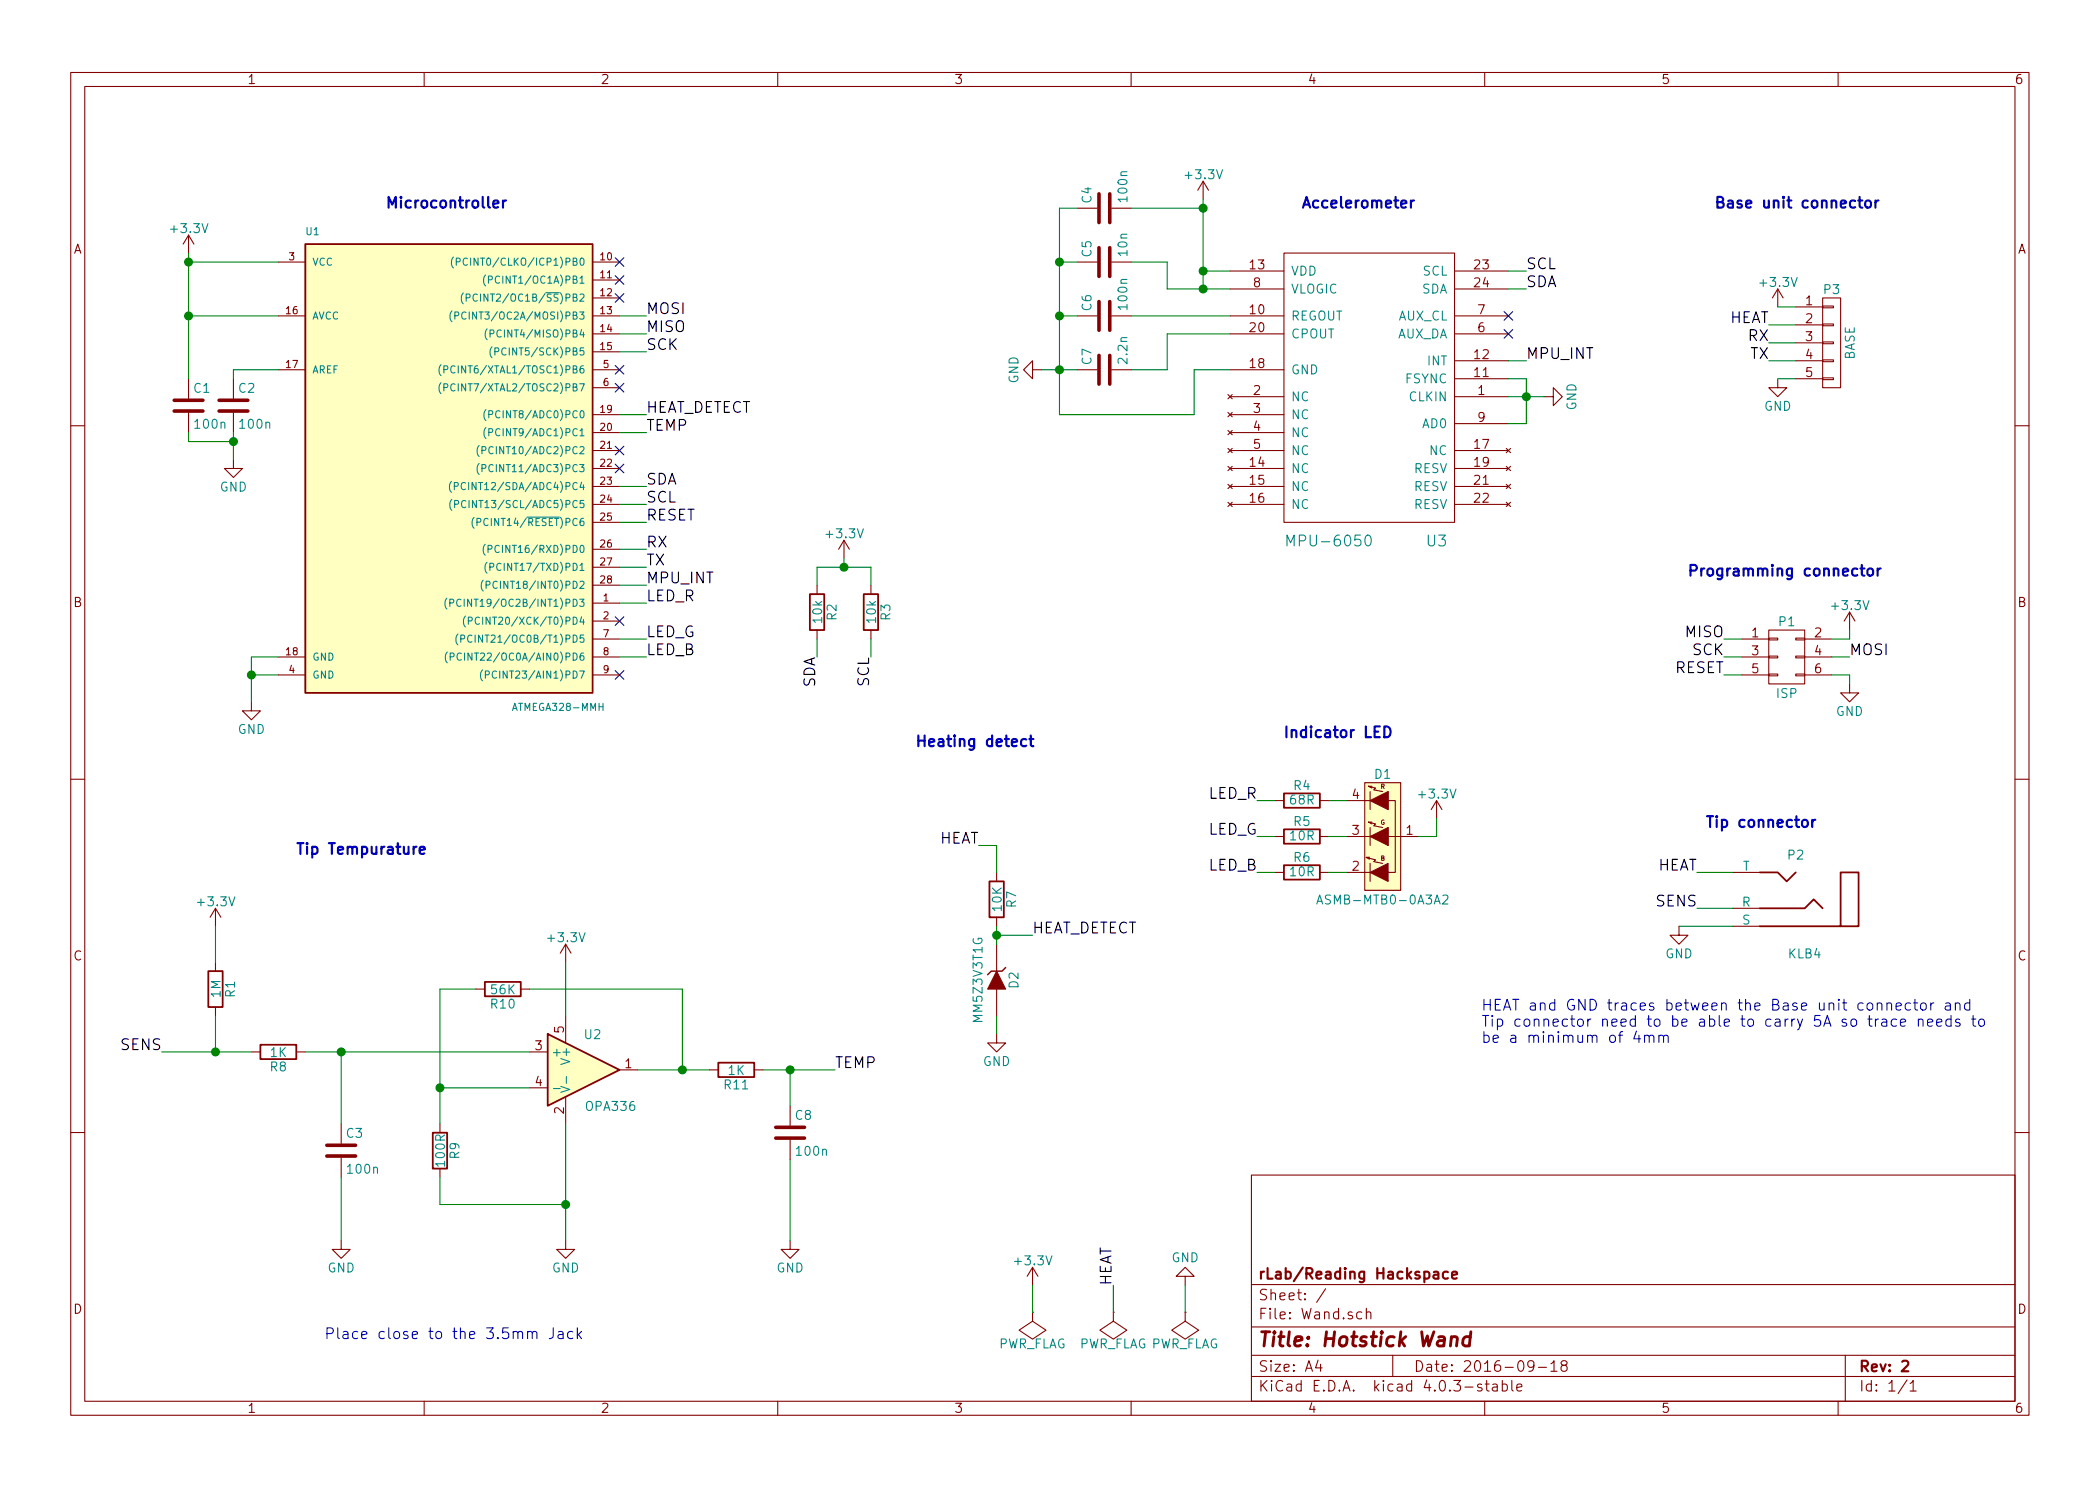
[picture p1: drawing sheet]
EESchema Schematic File Version 2
LIBS:power
LIBS:device
LIBS:transistors
LIBS:conn
LIBS:linear
LIBS:regul
LIBS:74xx
LIBS:cmos4000
LIBS:adc-dac
LIBS:memory
LIBS:xilinx
LIBS:microcontrollers
LIBS:dsp
LIBS:microchip
LIBS:analog_switches
LIBS:motorola
LIBS:texas
LIBS:intel
LIBS:audio
LIBS:interface
LIBS:digital-audio
LIBS:philips
LIBS:display
LIBS:cypress
LIBS:siliconi
LIBS:opto
LIBS:atmel
LIBS:contrib
LIBS:valves
LIBS:mpu-6050
LIBS:Wand
LIBS:tmp10x
LIBS:EBS35
LIBS:JACK_STEREO
LIBS:Wand-cache
EELAYER 25 0
EELAYER END
$Descr A4 11693 8268
encoding utf-8
Sheet 1 1
Title "Hotstick Wand"
Date "2016-09-18"
Rev "2"
Comp "rLab/Reading Hackspace"
Comment1 ""
Comment2 ""
Comment3 ""
Comment4 ""
$EndDescr
$Comp
L R R6
U 1 1
P 7250 4850
F 0 "R6" V 7330 4850 50  0000 C CNN
F 1 "10R" V 7250 4850 50  0000 C CNN
F 2 "Resistors_SMD:R_0402" V 7180 4850 30  0001 C CNN
F 3 "" H 7250 4850 30  0000 C CNN
	1    7250 4850
	0    -1   -1   0   
$EndComp
$Comp
L R R5
U 1 1
P 7250 4650
F 0 "R5" V 7330 4650 50  0000 C CNN
F 1 "10R" V 7250 4650 50  0000 C CNN
F 2 "Resistors_SMD:R_0402" V 7180 4650 30  0001 C CNN
F 3 "" H 7250 4650 30  0000 C CNN
	1    7250 4650
	0    -1   -1   0   
$EndComp
$Comp
L R R4
U 1 1
P 7250 4450
F 0 "R4" V 7330 4450 50  0000 C CNN
F 1 "68R" V 7250 4450 50  0000 C CNN
F 2 "Resistors_SMD:R_0402" V 7180 4450 30  0001 C CNN
F 3 "" H 7250 4450 30  0000 C CNN
	1    7250 4450
	0    -1   -1   0   
$EndComp
$Comp
L MPU-6050 U3
U 1 1
P 7650 2300
F 0 "U3" H 8000 1600 60  0000 C CNN
F 1 "MPU-6050" H 7400 1600 60  0000 C CNN
F 2 "Wand:MPU-6050" H 7650 2050 60  0001 C CNN
F 3 "" H 7650 2050 60  0000 C CNN
	1    7650 2300
	1    0    0    -1  
$EndComp
$Comp
L JACK_STEREO P2
U 1 1
P 10000 5000
F 0 "P2" H 10000 5250 50  0000 C CNN
F 1 "KLB4" H 9950 4700 50  0000 C CNN
F 2 "Wand:Jack_3.5mm_KLB" H 10100 4850 60  0001 C CNN
F 3 "" H 10100 4850 60  0000 C CNN
	1    10000 5000
	-1   0    0    -1  
$EndComp
Text Label 7000 4450 2    60   ~ 0
LED_R
Text Label 7000 4650 2    60   ~ 0
LED_G
Text Label 7000 4850 2    60   ~ 0
LED_B
$Comp
L GND #PWR01
U 1 1
P 1400 3900
F 0 "#PWR01" H 1400 3650 50  0001 C CNN
F 1 "GND" H 1400 3750 50  0000 C CNN
F 2 "" H 1400 3900 60  0000 C CNN
F 3 "" H 1400 3900 60  0000 C CNN
	1    1400 3900
	1    0    0    -1  
$EndComp
$Comp
L GND #PWR02
U 1 1
P 9350 5150
F 0 "#PWR02" H 9350 4900 50  0001 C CNN
F 1 "GND" H 9350 5000 50  0000 C CNN
F 2 "" H 9350 5150 60  0000 C CNN
F 3 "" H 9350 5150 60  0000 C CNN
	1    9350 5150
	1    0    0    -1  
$EndComp
Text Label 9450 5050 2    60   ~ 0
SENS
Text Label 9450 4850 2    60   ~ 0
HEAT
$Comp
L CONN_01X05 P3
U 1 1
P 10200 1900
F 0 "P3" H 10200 2200 50  0000 C CNN
F 1 "BASE" V 10300 1900 50  0000 C CNN
F 2 "Wand:Base_Connector" H 10200 1900 60  0001 C CNN
F 3 "" H 10200 1900 60  0000 C CNN
	1    10200 1900
	1    0    0    -1  
$EndComp
$Comp
L CONN_02X03 P1
U 1 1
P 9950 3650
F 0 "P1" H 9950 3850 50  0000 C CNN
F 1 "ISP" H 9950 3450 50  0000 C CNN
F 2 "Wand:ISP_pads_2x3" H 9950 2450 60  0001 C CNN
F 3 "" H 9950 2450 60  0000 C CNN
	1    9950 3650
	1    0    0    -1  
$EndComp
Text Label 9600 3550 2    60   ~ 0
MISO
Text Label 9600 3650 2    60   ~ 0
SCK
Text Label 9600 3750 2    60   ~ 0
RESET
Text Label 10300 3650 0    60   ~ 0
MOSI
$Comp
L GND #PWR03
U 1 1
P 10300 3800
F 0 "#PWR03" H 10300 3550 50  0001 C CNN
F 1 "GND" H 10300 3650 50  0000 C CNN
F 2 "" H 10300 3800 60  0000 C CNN
F 3 "" H 10300 3800 60  0000 C CNN
	1    10300 3800
	1    0    0    -1  
$EndComp
$Comp
L GND #PWR04
U 1 1
P 9900 2100
F 0 "#PWR04" H 9900 1850 50  0001 C CNN
F 1 "GND" H 9900 1950 50  0000 C CNN
F 2 "" H 9900 2100 60  0000 C CNN
F 3 "" H 9900 2100 60  0000 C CNN
	1    9900 2100
	1    0    0    -1  
$EndComp
Text Label 9850 1800 2    60   ~ 0
HEAT
Text Label 8500 1600 0    60   ~ 0
SDA
Text Label 8500 1500 0    60   ~ 0
SCL
Text Label 3600 2700 0    60   ~ 0
SDA
Text Label 3600 2800 0    60   ~ 0
SCL
Text Label 3600 1750 0    60   ~ 0
MOSI
Text Label 3600 1850 0    60   ~ 0
MISO
Text Label 3600 1950 0    60   ~ 0
SCK
Text Label 3600 2900 0    60   ~ 0
RESET
Text Label 3600 3350 0    60   ~ 0
LED_R
Text Label 3600 3550 0    60   ~ 0
LED_G
Text Label 3600 3650 0    60   ~ 0
LED_B
NoConn ~ 3450 3750
NoConn ~ 3450 3450
NoConn ~ 3450 2600
NoConn ~ 3450 2500
NoConn ~ 3450 1550
NoConn ~ 8400 1850
NoConn ~ 8400 1750
$Comp
L PWR_FLAG #FLG05
U 1 1
P 5750 7300
F 0 "#FLG05" H 5750 7395 50  0001 C CNN
F 1 "PWR_FLAG" H 5750 7480 50  0000 C CNN
F 2 "" H 5750 7300 60  0000 C CNN
F 3 "" H 5750 7300 60  0000 C CNN
	1    5750 7300
	-1   0    0    1   
$EndComp
$Comp
L PWR_FLAG #FLG06
U 1 1
P 6200 7300
F 0 "#FLG06" H 6200 7395 50  0001 C CNN
F 1 "PWR_FLAG" H 6200 7480 50  0000 C CNN
F 2 "" H 6200 7300 60  0000 C CNN
F 3 "" H 6200 7300 60  0000 C CNN
	1    6200 7300
	-1   0    0    1   
$EndComp
$Comp
L +3.3V #PWR07
U 1 1
P 9900 1700
F 0 "#PWR07" H 9900 1550 50  0001 C CNN
F 1 "+3.3V" H 9900 1840 50  0000 C CNN
F 2 "" H 9900 1700 60  0000 C CNN
F 3 "" H 9900 1700 60  0000 C CNN
	1    9900 1700
	1    0    0    -1  
$EndComp
$Comp
L +3.3V #PWR08
U 1 1
P 6700 1100
F 0 "#PWR08" H 6700 950 50  0001 C CNN
F 1 "+3.3V" H 6700 1240 50  0000 C CNN
F 2 "" H 6700 1100 60  0000 C CNN
F 3 "" H 6700 1100 60  0000 C CNN
	1    6700 1100
	1    0    0    -1  
$EndComp
$Comp
L +3.3V #PWR09
U 1 1
P 1050 1400
F 0 "#PWR09" H 1050 1250 50  0001 C CNN
F 1 "+3.3V" H 1050 1540 50  0000 C CNN
F 2 "" H 1050 1400 60  0000 C CNN
F 3 "" H 1050 1400 60  0000 C CNN
	1    1050 1400
	1    0    0    -1  
$EndComp
$Comp
L +3.3V #PWR010
U 1 1
P 10300 3500
F 0 "#PWR010" H 10300 3350 50  0001 C CNN
F 1 "+3.3V" H 10300 3640 50  0000 C CNN
F 2 "" H 10300 3500 60  0000 C CNN
F 3 "" H 10300 3500 60  0000 C CNN
	1    10300 3500
	1    0    0    -1  
$EndComp
Text Label 3600 3050 0    60   ~ 0
RX
Text Label 3600 3150 0    60   ~ 0
TX
Text Label 9850 2000 2    60   ~ 0
TX
Text Label 9850 1900 2    60   ~ 0
RX
$Comp
L C C7
U 1 1
P 6150 2050
F 0 "C7" H 6175 2150 50  0000 L CNN
F 1 "2.2n" H 6175 1950 50  0000 L CNN
F 2 "Capacitors_SMD:C_0402" H 6188 1900 30  0001 C CNN
F 3 "" H 6150 2050 60  0000 C CNN
	1    6150 2050
	0    -1   -1   0   
$EndComp
$Comp
L GND #PWR011
U 1 1
P 5800 2050
F 0 "#PWR011" H 5800 1800 50  0001 C CNN
F 1 "GND" H 5800 1900 50  0000 C CNN
F 2 "" H 5800 2050 60  0000 C CNN
F 3 "" H 5800 2050 60  0000 C CNN
	1    5800 2050
	0    1    1    0   
$EndComp
$Comp
L GND #PWR012
U 1 1
P 8600 2200
F 0 "#PWR012" H 8600 1950 50  0001 C CNN
F 1 "GND" H 8600 2050 50  0000 C CNN
F 2 "" H 8600 2200 60  0000 C CNN
F 3 "" H 8600 2200 60  0000 C CNN
	1    8600 2200
	0    -1   -1   0   
$EndComp
$Comp
L C C6
U 1 1
P 6150 1750
F 0 "C6" H 6175 1850 50  0000 L CNN
F 1 "100n" H 6175 1650 50  0000 L CNN
F 2 "Capacitors_SMD:C_0402" H 6188 1600 30  0001 C CNN
F 3 "" H 6150 1750 60  0000 C CNN
	1    6150 1750
	0    -1   -1   0   
$EndComp
$Comp
L C C5
U 1 1
P 6150 1450
F 0 "C5" H 6175 1550 50  0000 L CNN
F 1 "10n" H 6175 1350 50  0000 L CNN
F 2 "Capacitors_SMD:C_0402" H 6188 1300 30  0001 C CNN
F 3 "" H 6150 1450 60  0000 C CNN
	1    6150 1450
	0    -1   -1   0   
$EndComp
$Comp
L C C4
U 1 1
P 6150 1150
F 0 "C4" H 6175 1250 50  0000 L CNN
F 1 "100n" H 6175 1050 50  0000 L CNN
F 2 "Capacitors_SMD:C_0402" H 6188 1000 30  0001 C CNN
F 3 "" H 6150 1150 60  0000 C CNN
	1    6150 1150
	0    -1   -1   0   
$EndComp
$Comp
L R R2
U 1 1
P 4550 3400
F 0 "R2" V 4630 3400 50  0000 C CNN
F 1 "10k" V 4550 3400 50  0000 C CNN
F 2 "Resistors_SMD:R_0402" V 4480 3400 30  0001 C CNN
F 3 "" H 4550 3400 30  0000 C CNN
	1    4550 3400
	1    0    0    -1  
$EndComp
$Comp
L R R3
U 1 1
P 4850 3400
F 0 "R3" V 4930 3400 50  0000 C CNN
F 1 "10k" V 4850 3400 50  0000 C CNN
F 2 "Resistors_SMD:R_0402" V 4780 3400 30  0001 C CNN
F 3 "" H 4850 3400 30  0000 C CNN
	1    4850 3400
	1    0    0    -1  
$EndComp
$Comp
L +3.3V #PWR013
U 1 1
P 4700 3100
F 0 "#PWR013" H 4700 2950 50  0001 C CNN
F 1 "+3.3V" H 4700 3240 50  0000 C CNN
F 2 "" H 4700 3100 60  0000 C CNN
F 3 "" H 4700 3100 60  0000 C CNN
	1    4700 3100
	1    0    0    -1  
$EndComp
Text Label 4550 3650 3    60   ~ 0
SDA
Text Label 4850 3650 3    60   ~ 0
SCL
$Comp
L +3.3V #PWR014
U 1 1
P 8000 4550
F 0 "#PWR014" H 8000 4400 50  0001 C CNN
F 1 "+3.3V" H 8000 4690 50  0000 C CNN
F 2 "" H 8000 4550 60  0000 C CNN
F 3 "" H 8000 4550 60  0000 C CNN
	1    8000 4550
	1    0    0    -1  
$EndComp
$Comp
L Led_BGR_CA D1
U 1 1
P 7700 4650
F 0 "D1" H 7700 5000 50  0000 C CNN
F 1 "ASMB-MTB0-0A3A2" H 7700 4300 50  0000 C CNN
F 2 "Wand:Tri-Colour_LED" H 7655 4600 50  0001 C CNN
F 3 "" H 7655 4600 50  0000 C CNN
	1    7700 4650
	1    0    0    -1  
$EndComp
Text Notes 9500 4600 0    60   ~ 12
Tip connector
Text Notes 9400 3200 0    60   ~ 12
Programming connector
Text Notes 9550 1150 0    60   ~ 12
Base unit connector
Text Notes 7250 1150 0    60   ~ 12
Accelerometer
Text Notes 2150 1150 0    60   ~ 12
Microcontroller
Text Notes 7150 4100 0    60   ~ 12
Indicator LED
Text Notes 3250 7450 2    60   ~ 0
Place close to the 3.5mm Jack
$Comp
L C C2
U 1 1
P 1300 2250
F 0 "C2" H 1325 2350 50  0000 L CNN
F 1 "100n" H 1325 2150 50  0000 L CNN
F 2 "Capacitors_SMD:C_0402" H 1338 2100 30  0001 C CNN
F 3 "" H 1300 2250 60  0000 C CNN
	1    1300 2250
	1    0    0    -1  
$EndComp
$Comp
L GND #PWR015
U 1 1
P 1300 2550
F 0 "#PWR015" H 1300 2300 50  0001 C CNN
F 1 "GND" H 1300 2400 50  0000 C CNN
F 2 "" H 1300 2550 60  0000 C CNN
F 3 "" H 1300 2550 60  0000 C CNN
	1    1300 2550
	1    0    0    -1  
$EndComp
$Comp
L ATMEGA328P-MM U1
U 1 1
P 2450 2550
F 0 "U1" H 1700 3800 40  0000 L BNN
F 1 "ATMEGA328-MMH" H 2850 1150 40  0000 L BNN
F 2 "Wand:QFN-28-1EP_4x4mm_Pitch0.45mm" H 2450 2550 30  0001 C CIN
F 3 "" H 2450 2550 60  0000 C CNN
	1    2450 2550
	1    0    0    -1  
$EndComp
NoConn ~ 3450 2050
NoConn ~ 3450 2150
$Comp
L C C1
U 1 1
P 1050 2250
F 0 "C1" H 1075 2350 50  0000 L CNN
F 1 "100n" H 1075 2150 50  0000 L CNN
F 2 "Capacitors_SMD:C_0402" H 1088 2100 50  0001 C CNN
F 3 "" H 1050 2250 50  0000 C CNN
	1    1050 2250
	1    0    0    -1  
$EndComp
Text Label 3600 2400 0    60   ~ 0
TEMP
Text Notes 1650 4750 0    60   ~ 12
Tip Tempurature
Text Notes 8250 5800 0    60   ~ 0
HEAT and GND traces between the Base unit connector and \nTip connector need to be able to carry 5A so trace needs to \nbe a minimum of 4mm
NoConn ~ 3450 1450
Text Label 8500 2000 0    60   ~ 0
MPU_INT
Text Label 3600 3250 0    60   ~ 0
MPU_INT
Text Notes 5100 4150 0    60   ~ 12
Heating detect
$Comp
L GND #PWR016
U 1 1
P 5550 5750
F 0 "#PWR016" H 5550 5500 50  0001 C CNN
F 1 "GND" H 5550 5600 50  0000 C CNN
F 2 "" H 5550 5750 50  0000 C CNN
F 3 "" H 5550 5750 50  0000 C CNN
	1    5550 5750
	1    0    0    -1  
$EndComp
$Comp
L R R7
U 1 1
P 5550 5000
F 0 "R7" V 5630 5000 50  0000 C CNN
F 1 "10K" V 5550 5000 50  0000 C CNN
F 2 "Resistors_SMD:R_0402" V 5480 5000 50  0001 C CNN
F 3 "" H 5550 5000 50  0000 C CNN
	1    5550 5000
	1    0    0    -1  
$EndComp
$Comp
L ZENER D2
U 1 1
P 5550 5450
F 0 "D2" H 5550 5550 50  0000 C CNN
F 1 "MM5Z3V3T1G" H 5550 5350 50  0000 C CNN
F 2 "Diodes_SMD:SOD-523" H 5550 5450 50  0001 C CNN
F 3 "" H 5550 5450 50  0000 C CNN
	1    5550 5450
	0    1    1    0   
$EndComp
$Comp
L PWR_FLAG #FLG017
U 1 1
P 6600 7300
F 0 "#FLG017" H 6600 7395 50  0001 C CNN
F 1 "PWR_FLAG" H 6600 7480 50  0000 C CNN
F 2 "" H 6600 7300 60  0000 C CNN
F 3 "" H 6600 7300 60  0000 C CNN
	1    6600 7300
	-1   0    0    1   
$EndComp
$Comp
L +3.3V #PWR018
U 1 1
P 5750 7150
F 0 "#PWR018" H 5750 7000 50  0001 C CNN
F 1 "+3.3V" H 5750 7290 50  0000 C CNN
F 2 "" H 5750 7150 60  0000 C CNN
F 3 "" H 5750 7150 60  0000 C CNN
	1    5750 7150
	1    0    0    -1  
$EndComp
Text Label 6200 7150 1    60   ~ 0
HEAT
$Comp
L GND #PWR019
U 1 1
P 6600 7150
F 0 "#PWR019" H 6600 6900 50  0001 C CNN
F 1 "GND" H 6600 7000 50  0000 C CNN
F 2 "" H 6600 7150 60  0000 C CNN
F 3 "" H 6600 7150 60  0000 C CNN
	1    6600 7150
	-1   0    0    1   
$EndComp
Text Label 5450 4700 2    60   ~ 0
HEAT
Text Label 5750 5200 0    60   ~ 0
HEAT_DETECT
Text Label 3600 2300 0    60   ~ 0
HEAT_DETECT
$Comp
L R R1
U 1 1
P 1200 5500
F 0 "R1" V 1280 5500 50  0000 C CNN
F 1 "1M" V 1200 5500 50  0000 C CNN
F 2 "Resistors_SMD:R_0402" V 1130 5500 50  0001 C CNN
F 3 "" H 1200 5500 50  0000 C CNN
	1    1200 5500
	1    0    0    -1  
$EndComp
$Comp
L R R8
U 1 1
P 1550 5850
F 0 "R8" V 1630 5850 50  0000 C CNN
F 1 "1K" V 1550 5850 50  0000 C CNN
F 2 "Resistors_SMD:R_0402" V 1480 5850 50  0001 C CNN
F 3 "" H 1550 5850 50  0000 C CNN
	1    1550 5850
	0    1    1    0   
$EndComp
$Comp
L C C3
U 1 1
P 1900 6400
F 0 "C3" H 1925 6500 50  0000 L CNN
F 1 "100n" H 1925 6300 50  0000 L CNN
F 2 "Capacitors_SMD:C_0402" H 1938 6250 50  0001 C CNN
F 3 "" H 1900 6400 50  0000 C CNN
	1    1900 6400
	1    0    0    -1  
$EndComp
$Comp
L R R9
U 1 1
P 2450 6400
F 0 "R9" V 2530 6400 50  0000 C CNN
F 1 "100R" V 2450 6400 50  0000 C CNN
F 2 "Resistors_SMD:R_0402" V 2380 6400 50  0001 C CNN
F 3 "" H 2450 6400 50  0000 C CNN
	1    2450 6400
	1    0    0    -1  
$EndComp
$Comp
L R R10
U 1 1
P 2800 5500
F 0 "R10" V 2880 5500 50  0000 C CNN
F 1 "56K" V 2800 5500 50  0000 C CNN
F 2 "Resistors_SMD:R_0402" V 2730 5500 50  0001 C CNN
F 3 "" H 2800 5500 50  0000 C CNN
	1    2800 5500
	0    1    1    0   
$EndComp
$Comp
L +3.3V #PWR020
U 1 1
P 1200 5150
F 0 "#PWR020" H 1200 5000 50  0001 C CNN
F 1 "+3.3V" H 1200 5290 50  0000 C CNN
F 2 "" H 1200 5150 50  0000 C CNN
F 3 "" H 1200 5150 50  0000 C CNN
	1    1200 5150
	1    0    0    -1  
$EndComp
$Comp
L OPA336 U2
U 1 1
P 3250 5950
F 0 "U2" H 3300 6150 50  0000 C CNN
F 1 "OPA336" H 3400 5750 50  0000 C CNN
F 2 "TO_SOT_Packages_SMD:SOT-23-5" H 3200 6050 50  0001 C CNN
F 3 "" H 3300 6150 50  0000 C CNN
	1    3250 5950
	1    0    0    -1  
$EndComp
$Comp
L +3.3V #PWR021
U 1 1
P 3150 5350
F 0 "#PWR021" H 3150 5200 50  0001 C CNN
F 1 "+3.3V" H 3150 5490 50  0000 C CNN
F 2 "" H 3150 5350 50  0000 C CNN
F 3 "" H 3150 5350 50  0000 C CNN
	1    3150 5350
	1    0    0    -1  
$EndComp
$Comp
L R R11
U 1 1
P 4100 5950
F 0 "R11" V 4180 5950 50  0000 C CNN
F 1 "1K" V 4100 5950 50  0000 C CNN
F 2 "Resistors_SMD:R_0402" V 4030 5950 50  0001 C CNN
F 3 "" H 4100 5950 50  0000 C CNN
	1    4100 5950
	0    1    1    0   
$EndComp
$Comp
L C C8
U 1 1
P 4400 6300
F 0 "C8" H 4425 6400 50  0000 L CNN
F 1 "100n" H 4425 6200 50  0000 L CNN
F 2 "Capacitors_SMD:C_0402" H 4438 6150 50  0001 C CNN
F 3 "" H 4400 6300 50  0000 C CNN
	1    4400 6300
	1    0    0    -1  
$EndComp
Text Label 4650 5950 0    60   ~ 0
TEMP
$Comp
L GND #PWR022
U 1 1
P 4400 6900
F 0 "#PWR022" H 4400 6650 50  0001 C CNN
F 1 "GND" H 4400 6750 50  0000 C CNN
F 2 "" H 4400 6900 50  0000 C CNN
F 3 "" H 4400 6900 50  0000 C CNN
	1    4400 6900
	1    0    0    -1  
$EndComp
$Comp
L GND #PWR023
U 1 1
P 3150 6900
F 0 "#PWR023" H 3150 6650 50  0001 C CNN
F 1 "GND" H 3150 6750 50  0000 C CNN
F 2 "" H 3150 6900 50  0000 C CNN
F 3 "" H 3150 6900 50  0000 C CNN
	1    3150 6900
	1    0    0    -1  
$EndComp
$Comp
L GND #PWR024
U 1 1
P 1900 6900
F 0 "#PWR024" H 1900 6650 50  0001 C CNN
F 1 "GND" H 1900 6750 50  0000 C CNN
F 2 "" H 1900 6900 50  0000 C CNN
F 3 "" H 1900 6900 50  0000 C CNN
	1    1900 6900
	1    0    0    -1  
$EndComp
Text Label 900  5850 2    60   ~ 0
SENS
NoConn ~ 3450 1650
Wire Wire Line
	8000 4650 8000 4550
Wire Wire Line
	7900 4650 8000 4650
Wire Wire Line
	7400 4450 7500 4450
Wire Wire Line
	7400 4650 7500 4650
Wire Wire Line
	7400 4850 7500 4850
Wire Wire Line
	7000 4850 7100 4850
Wire Wire Line
	7000 4650 7100 4650
Wire Wire Line
	7000 4450 7100 4450
Wire Wire Line
	4550 3550 4550 3650
Wire Wire Line
	4850 3550 4850 3650
Connection ~ 4700 3150
Wire Wire Line
	4850 3150 4850 3250
Wire Wire Line
	4700 3150 4700 3100
Wire Wire Line
	4550 3150 4850 3150
Wire Wire Line
	4550 3250 4550 3150
Connection ~ 8500 2200
Wire Wire Line
	8400 2200 8600 2200
Wire Wire Line
	8500 2100 8500 2350
Wire Wire Line
	8400 2100 8500 2100
Connection ~ 6700 1500
Connection ~ 6700 1600
Connection ~ 5900 1450
Wire Wire Line
	6000 1150 5900 1150
Connection ~ 6700 1150
Wire Wire Line
	6300 1150 6700 1150
Wire Wire Line
	5900 2300 6650 2300
Wire Wire Line
	6650 2300 6650 2050
Wire Wire Line
	6650 2050 6850 2050
Wire Wire Line
	6500 2050 6500 1850
Wire Wire Line
	6500 1450 6300 1450
Wire Wire Line
	6500 1600 6500 1450
Wire Wire Line
	6500 1600 6850 1600
Connection ~ 5900 1750
Wire Wire Line
	6000 1450 5900 1450
Connection ~ 5900 2050
Wire Wire Line
	5800 2050 6000 2050
Wire Wire Line
	5900 1150 5900 2300
Wire Wire Line
	6000 1750 5900 1750
Wire Wire Line
	6300 1750 6850 1750
Wire Wire Line
	6300 2050 6500 2050
Wire Wire Line
	6500 1850 6850 1850
Wire Wire Line
	8500 2350 8400 2350
Wire Wire Line
	3450 3150 3600 3150
Wire Wire Line
	3450 3050 3600 3050
Wire Wire Line
	10300 3750 10300 3800
Wire Wire Line
	10200 3750 10300 3750
Wire Wire Line
	1300 2050 1550 2050
Wire Wire Line
	1050 1750 1550 1750
Wire Wire Line
	3600 1750 3450 1750
Wire Wire Line
	3450 1850 3600 1850
Wire Wire Line
	3600 1950 3450 1950
Wire Wire Line
	3450 2700 3600 2700
Wire Wire Line
	3450 2800 3600 2800
Wire Wire Line
	6700 1100 6700 1600
Wire Wire Line
	6700 1500 6850 1500
Wire Wire Line
	8400 1600 8500 1600
Wire Wire Line
	8500 1500 8400 1500
Wire Wire Line
	9900 2100 10000 2100
Wire Wire Line
	9850 2000 10000 2000
Wire Wire Line
	9850 1900 10000 1900
Wire Wire Line
	9850 1800 10000 1800
Wire Wire Line
	9900 1700 10000 1700
Wire Wire Line
	9600 3750 9700 3750
Wire Wire Line
	9600 3650 9700 3650
Wire Wire Line
	9600 3550 9700 3550
Wire Wire Line
	10300 3550 10300 3500
Wire Wire Line
	10200 3550 10300 3550
Wire Wire Line
	10200 3650 10300 3650
Wire Wire Line
	9650 4850 9450 4850
Wire Wire Line
	9450 5050 9650 5050
Wire Wire Line
	1400 3650 1550 3650
Connection ~ 1050 1450
Wire Wire Line
	1050 1450 1550 1450
Wire Wire Line
	3450 3350 3600 3350
Wire Wire Line
	3600 3550 3450 3550
Wire Wire Line
	3450 3650 3600 3650
Wire Wire Line
	1050 1400 1050 2100
Wire Wire Line
	1300 2050 1300 2100
Wire Wire Line
	1400 3650 1400 3900
Wire Wire Line
	9350 5150 9650 5150
Connection ~ 1050 1750
Wire Wire Line
	1300 2400 1300 2550
Wire Wire Line
	1050 2400 1050 2450
Wire Wire Line
	1050 2450 1300 2450
Connection ~ 1300 2450
Wire Wire Line
	1550 3750 1400 3750
Connection ~ 1400 3750
Wire Wire Line
	8400 2000 8500 2000
Wire Wire Line
	3450 3250 3600 3250
Wire Wire Line
	5750 7150 5750 7300
Wire Wire Line
	6200 7150 6200 7300
Wire Wire Line
	6600 7150 6600 7300
Wire Wire Line
	5450 4700 5550 4700
Wire Wire Line
	5550 4700 5550 4850
Wire Wire Line
	5550 5150 5550 5250
Wire Wire Line
	5550 5650 5550 5750
Wire Wire Line
	5750 5200 5550 5200
Connection ~ 5550 5200
Wire Wire Line
	3600 2300 3450 2300
Wire Wire Line
	3450 2900 3600 2900
Wire Wire Line
	3450 2400 3600 2400
Wire Wire Line
	900  5850 1400 5850
Wire Wire Line
	1200 5650 1200 5850
Connection ~ 1200 5850
Wire Wire Line
	1200 5150 1200 5350
Wire Wire Line
	2950 5850 1700 5850
Wire Wire Line
	1900 6250 1900 5850
Connection ~ 1900 5850
Wire Wire Line
	1900 6550 1900 6900
Wire Wire Line
	2450 6250 2450 5500
Wire Wire Line
	2450 5500 2650 5500
Wire Wire Line
	2950 6050 2450 6050
Connection ~ 2450 6050
Wire Wire Line
	3150 6250 3150 6900
Wire Wire Line
	2450 6550 2450 6700
Wire Wire Line
	2450 6700 3150 6700
Connection ~ 3150 6700
Wire Wire Line
	3550 5950 3950 5950
Wire Wire Line
	2950 5500 3800 5500
Wire Wire Line
	3800 5500 3800 5950
Connection ~ 3800 5950
Wire Wire Line
	3150 5350 3150 5650
Wire Wire Line
	4250 5950 4650 5950
Wire Wire Line
	4400 6150 4400 5950
Connection ~ 4400 5950
Wire Wire Line
	4400 6450 4400 6900
$EndSCHEMATC
